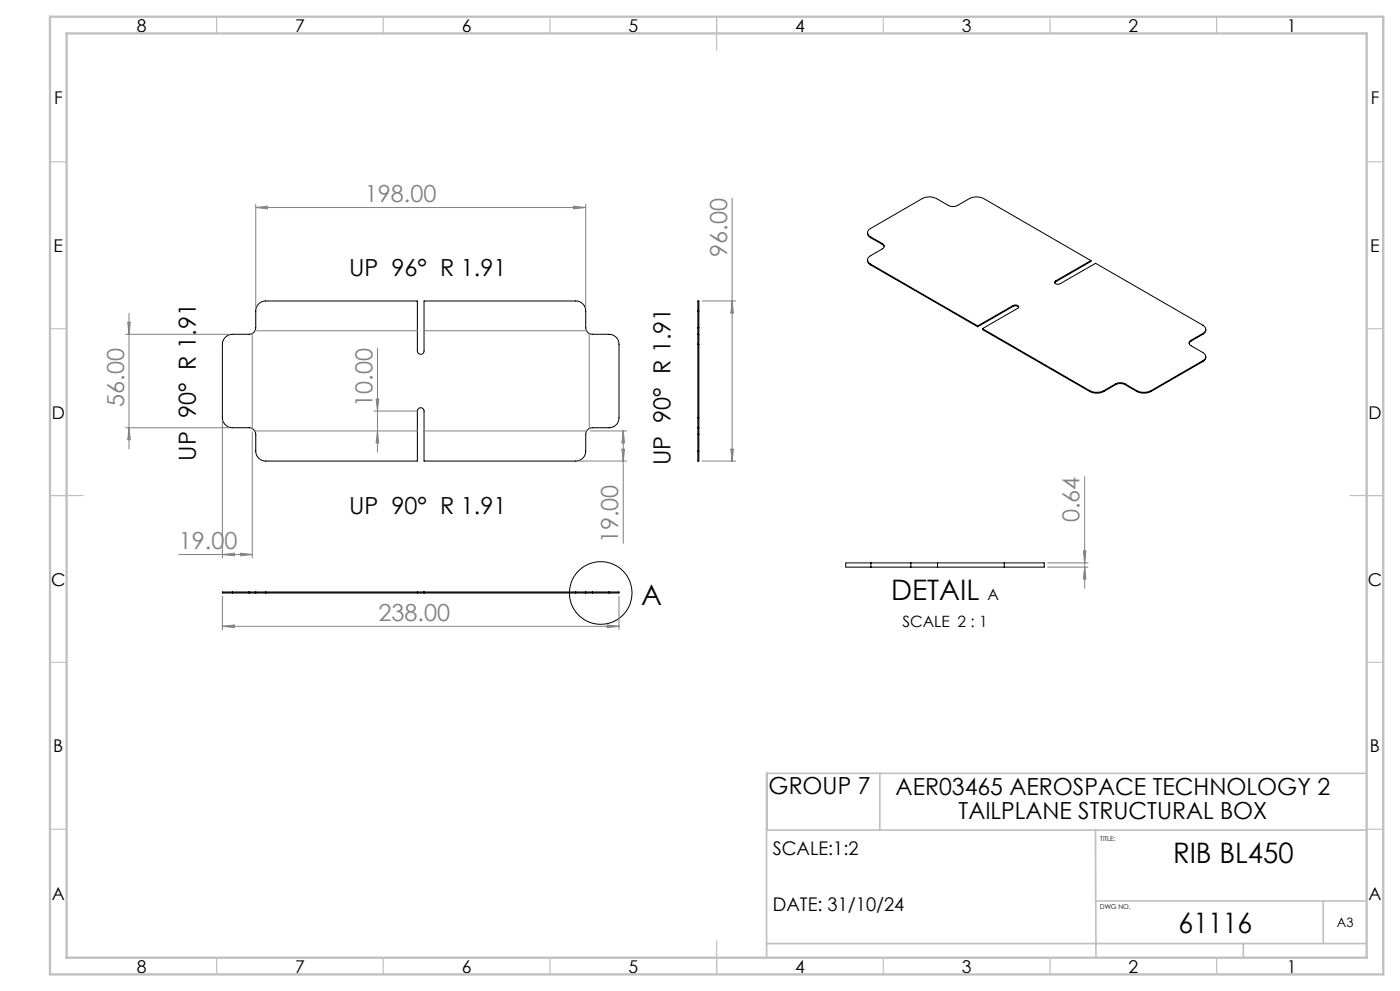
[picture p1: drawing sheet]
<svg xmlns="http://www.w3.org/2000/svg" width="420mm" height="297mm" viewBox="0 0 420 297" stroke-linecap="round" stroke-linejoin="round" font-family="sans-serif">
<g fill="none" stroke="#000" stroke-width=".3">
<path d="M260.3 77.9l.1 .7 .7 .8M260.3 69.7l.1 .7 .7 .8M261.1 70.9a1.29 1.29 0 0 1-.8-1.2 1.29 1.29 0 0 1 .8-1.2l15.6-9a4.8 4.8 0 0 1 4.3 0l3.5 2.1a3 3 0 0 0 2.8 0l3.5-2.1a4.8 4.8 0 0 1 4.3 0l32.2 18.6M261.1 79.1l32.2 18.6M261.1 70.9l3.6 2.1M261.1 79.4l32.2 18.5M261.1 70.9v.3M261.1 79.1v.3M261.1 71.2l3.6 2M264.7 73a.87 .87 0 0 1 .6 .8 .87 .87 0 0 1-.6 .8l-3.6 2.1a1.32 1.32 0 0 0-.8 1.2 1.32 1.32 0 0 0 .8 1.2M264.7 73.2l.6 .7M264.7 73v.2"/>
<path d="M327.3 78.1l-10.6 6.1M327.3 78.1v.2l-10.6 6.2M209.3 98.2v2M209.3 93.2v-3h.4v3M209.3 93.2v5M209.3 98.2h.4M209.3 93.2h.4M209.7 98.2v2M209.7 93.2v5M293.3 97.7v.2M294.7 98.5l32.2 18.6M294.7 98.5v.3l32.2 18.5"/>
<path d="M303.9 91.6a1.09 1.09 0 0 1 1.7 .5l-10.9 6.4M303.9 91.8l.9-.2 .8 .5M303.9 91.6l-10.6 6.1M303.9 91.6v.2M303.9 91.8l-10.6 6.1M316.7 84.2l-.2 .1a.82 .82 0 0 0 .4 .9 .82 .82 0 0 0 .9-.1l10.9-6.2 32.2 18.6a1.32 1.32 0 0 1 .8 1.2 1.32 1.32 0 0 1-.8 1.2M316.7 84.5l-.3 .3M316.7 84.2v.3M360.9 99.9l-3.6 2.1M360.9 99.9v.3M361.7 98.7l-.1 .7-.7 .8M67.4 101.3l.8-.7 1-.3 5.5-.1a1.99 1.99 0 0 0 2-2v-5a2.99 2.99 0 0 1 3-3h45.5v15a1.01 1.01 0 0 0 1 1 1.01 1.01 0 0 0 1-1v-15h45.5a2.99 2.99 0 0 1 3 3v5a1.99 1.99 0 0 0 2 2h5a2.99 2.99 0 0 1 3 3v22a2.92 2.92 0 0 1-3 3h-5a2.05 2.05 0 0 0-2 2v5a2.99 2.99 0 0 1-3 3h-45.5v-15a1.01 1.01 0 0 0-1-1 1.01 1.01 0 0 0-1 1v15h-45.5a2.99 2.99 0 0 1-3-3v-5a2.05 2.05 0 0 0-2-2h-5a3 3 0 0 1-3-3v-22l.2-1z"/>
<path d="M209.3 100.2v3M209.3 100.2h.4M209.3 103.2h.4M209.3 103.2v22M209.7 100.2v3M209.7 103.2v22M326.9 117.1a4.7 4.7 0 0 0 4.3 0M326.9 117.3a4.7 4.7 0 0 0 4.3 0M326.9 117.1v.2M331.2 117.1v.2M334.7 115a3 3 0 0 1 2.8 0M334.7 115.3a3.3 3.3 0 0 1 2.8 0"/>
<path d="M334.7 115l-3.5 2.1M334.7 115v.3M334.7 115.3l-3.5 2M337.5 115l3.5 2.1M337.5 115v.3M337.5 115.3l3.5 2M341 117.1a4.8 4.8 0 0 0 4.3 0M341 117.3a4.8 4.8 0 0 0 4.3 0M341 117.1v.2M345.3 117.1v.2M357.3 102a.87 .87 0 0 0-.6 .8 .87 .87 0 0 0 .6 .8l3.6 2.1a1.29 1.29 0 0 1 .8 1.2 1.29 1.29 0 0 1-.8 1.2M357.3 102.2l-.6 .7"/>
<path d="M357.3 102v.2M360.9 108.1l-15.6 9M360.9 108.1v.3M360.9 108.4l-15.6 8.9M360.9 100.2l-3.6 2M361.7 106.9l-.1 .7-.7 .8M209.3 125.2v3M209.3 128.2v2M209.3 135.2v3h.4v-3M209.3 128.2h.4M209.3 125.2h.4M209.3 130.2v5"/>
<path d="M209.3 130.2h.4M209.3 135.2h.4M209.7 125.2v3M209.7 128.2v2M209.7 130.2v5M69.7 177.4h-3v.3h3M69.7 177.4h5M69.7 177.7h5M69.7 177.4v.3M74.7 177.4h2M74.7 177.7h2M74.7 177.4v.3"/>
<path d="M76.7 177.4h3M76.7 177.7h3M76.7 177.4v.3M79.7 177.4v.3M79.7 177.4h45.5M79.7 177.7h45.5M125.2 177.4h2M125.2 177.7h2M125.2 177.4v.3M127.2 177.4v.3M127.2 177.4h45.5M127.2 177.7h45.5"/>
<path d="M172.7 177.4h3M172.7 177.7h3M172.7 177.4v.3M175.7 177.4h2M175.7 177.7h2M175.7 177.4v.3M177.7 177.4h5M177.7 177.7h5M177.7 177.4v.3M182.7 177.4h3v.3h-3M182.7 177.4v.3M261.3 168.7h-7.5l-.1 .5v.8h7.6"/>
<path d="M261.3 168.7h12M261.3 170h12M261.3 168.7v1.3M273.3 168.7h8M273.3 170h8M273.3 168.7v1.3M281.3 168.7h20M281.3 170h20M281.3 168.7v1.3M301.3 168.7h12v1.3h-12M301.3 168.7v1.3"/>
<circle cx="180.2" cy="177.7" r="9.4"/>
</g>
<g fill="none" stroke="#808080" stroke-width=".3">
<path d="M219.6 59.4v78.8M76.7 61.2v31M76.7 62.2h99M76.7 62.2l3.6-.4v.8zM172.2 61.8l3.5 .4-3.5 .4zM175.7 61.2v31M38.3 96.6h.8l-.4 3.6zM38.7 93.8v40.7M75.7 100v28.4M76.5 99.1h48.7M127.2 99.1h48.8M176.8 100v28.4"/>
<path d="M210.6 90.2h10.1M219.6 90.2l.4 3.6h-.7zM37.7 100.2h31M112.9 119.6h.7l-.4 3.6zM113.2 104.4v31.1M37.7 128.2h31M38.7 128.2l.4 3.6h-.8zM66.7 126.2v41M75.7 129.4v37.8M76.4 129.1h48.8M112.3 123.2h12.9M113.2 129.1l.4 3.6h-.7z"/>
<path d="M127.2 129.1h48.8M173.7 138.2h14.3M177 129.1h11M186.6 134.7h.8l-.4 3.5zM187 129.1v33.7M187 129.1l.4 3.6h-.8zM210.6 138.2h10.1M219.3 134.7h.7l-.4 3.5zM325.4 142.8v33.5M53.6 166.2h22.1M66.7 178.7v10M66.7 166.2l3.6-.4v.8z"/>
<path d="M72.1 165.8l3.6 .4-3.6 .4zM185.7 178.7v10M314.3 170h12.1M314.3 168.7h12.1M325 165.1h.8l-.4 3.6zM325.4 170l.4 3.5h-.8zM66.7 187.7l3.6-.4v.8zM66.7 187.7h119M182.2 187.3l3.5 .4-3.5 .4z"/>
</g>
<g fill="none" stroke="#c0c0c0" stroke-width=".35">
<path d="M65 5v5M115 5v5M165 5v5M215 5v10M265 5v5M315 5v5M365 5v5M15 48.5h5M410 48.5h5M15 98.5h5M410 98.5h5M15 148.5h10"/>
<path d="M405 148.5h10M15 198.5h5M410 198.5h5M15 248.5h5M410 248.5h5M65 287v5M115 287v5M165 287v5M215 282v10M265 287v5M315 287v5M365 287v5"/>
</g>
<path d="M230 231.8v17M263.9 231.8v17M410 231.8h-180v55.2M230 248.8h180M328.6 248.8l.2 38.2M328.7 270h81.3M397 270v12.8M230 282.8h180M373 282.8v4.2" fill="none" stroke="#c0c0c0" stroke-width=".5"/>
<path d="M15 5h400v287h-400zM20 10h390v277h-390z" fill="none" stroke="#c0c0c0" stroke-width=".7"/>
<g font-size="8.5">
<text x="267.3" y="179.7">DETAIL</text>
<text x="192.4" y="181.3">A</text>
<text x="351.9" y="258.8">RIB BL450</text>
<text x="353.6" y="279.7">61116</text>
</g>
<g font-size="7.1" fill="#808080">
<text x="109.4" y="60.6">198.00</text>
<text x="218.1" y="77" transform="rotate(-90 218.1 77)">96.00</text>
<text x="37.2" y="122" transform="rotate(-90 37.2 122)">56.00</text>
<text x="111.7" y="122" transform="rotate(-90 111.7 122)">10.00</text>
<text x="323.9" y="156.5" transform="rotate(-90 323.9 156.5)">0.64</text>
<text x="53.6" y="164.6">19.00</text>
<text x="185.5" y="162.8" transform="rotate(-90 185.5 162.8)">19.00</text>
<text x="113.6" y="186.2">238.00</text>
</g>
<g font-size="7.1">
<text x="104.8" y="82.7">UP 96° R 1.91</text>
<text x="58.7" y="138" transform="rotate(-90 58.7 138)">UP 90° R 1.91</text>
<text x="201.1" y="139.4" transform="rotate(-90 201.1 139.4)">UP 90° R 1.91</text>
<text x="104.8" y="154.1">UP 90° R 1.91</text>
<text x="230.6" y="238">GROUP 7</text>
<text x="268.7" y="238.3">AER03465 AEROSPACE TECHNOLOGY 2</text>
<text x="287.6" y="245.3">TAILPLANE STRUCTURAL BOX</text>
</g>
<g font-size="5.6">
<text x="231.8" y="256.2">SCALE:1:2</text>
<text x="231.8" y="273">DATE: 31/10/24</text>
</g>
<g font-size="5.3">
<text x="41" y="9.5">8</text>
<text x="88.5" y="9.5">7</text>
<text x="138.5" y="9.5">6</text>
<text x="188.5" y="9.5">5</text>
<text x="238.5" y="9.5">4</text>
<text x="288.5" y="9.5">3</text>
<text x="338.5" y="9.5">2</text>
<text x="386" y="9.5">1</text>
<text x="16.2" y="31.2">F</text>
<text x="411.2" y="31.2">F</text>
<text x="16.1" y="75.5">E</text>
<text x="411.1" y="75.5">E</text>
<text x="15.5" y="125.5">D</text>
<text x="410.5" y="125.5">D</text>
<text x="15.4" y="175.5">C</text>
<text x="410.4" y="175.5">C</text>
<text x="16" y="225.5">B</text>
<text x="411" y="225.5">B</text>
<text x="15.5" y="269.7">A</text>
<text x="410.5" y="269.7">A</text>
<text x="41" y="291.5">8</text>
<text x="88.5" y="291.5">7</text>
<text x="138.5" y="291.5">6</text>
<text x="188.5" y="291.5">5</text>
<text x="238.5" y="291.5">4</text>
<text x="288.5" y="291.5">3</text>
<text x="338.5" y="291.5">2</text>
<text x="386" y="291.5">1</text>
</g>
<g font-size="4.7">
<text x="296.2" y="179.7">A</text>
<text x="270.7" y="187.9">SCALE 2 : 1</text>
</g>
<text font-size="3.9" x="401.1" y="277.7">A3</text>
<g font-size="2">
<text x="330.1" y="251.9">TITLE:</text>
<text x="330" y="272.5">DWG NO.</text>
</g>
</svg>
